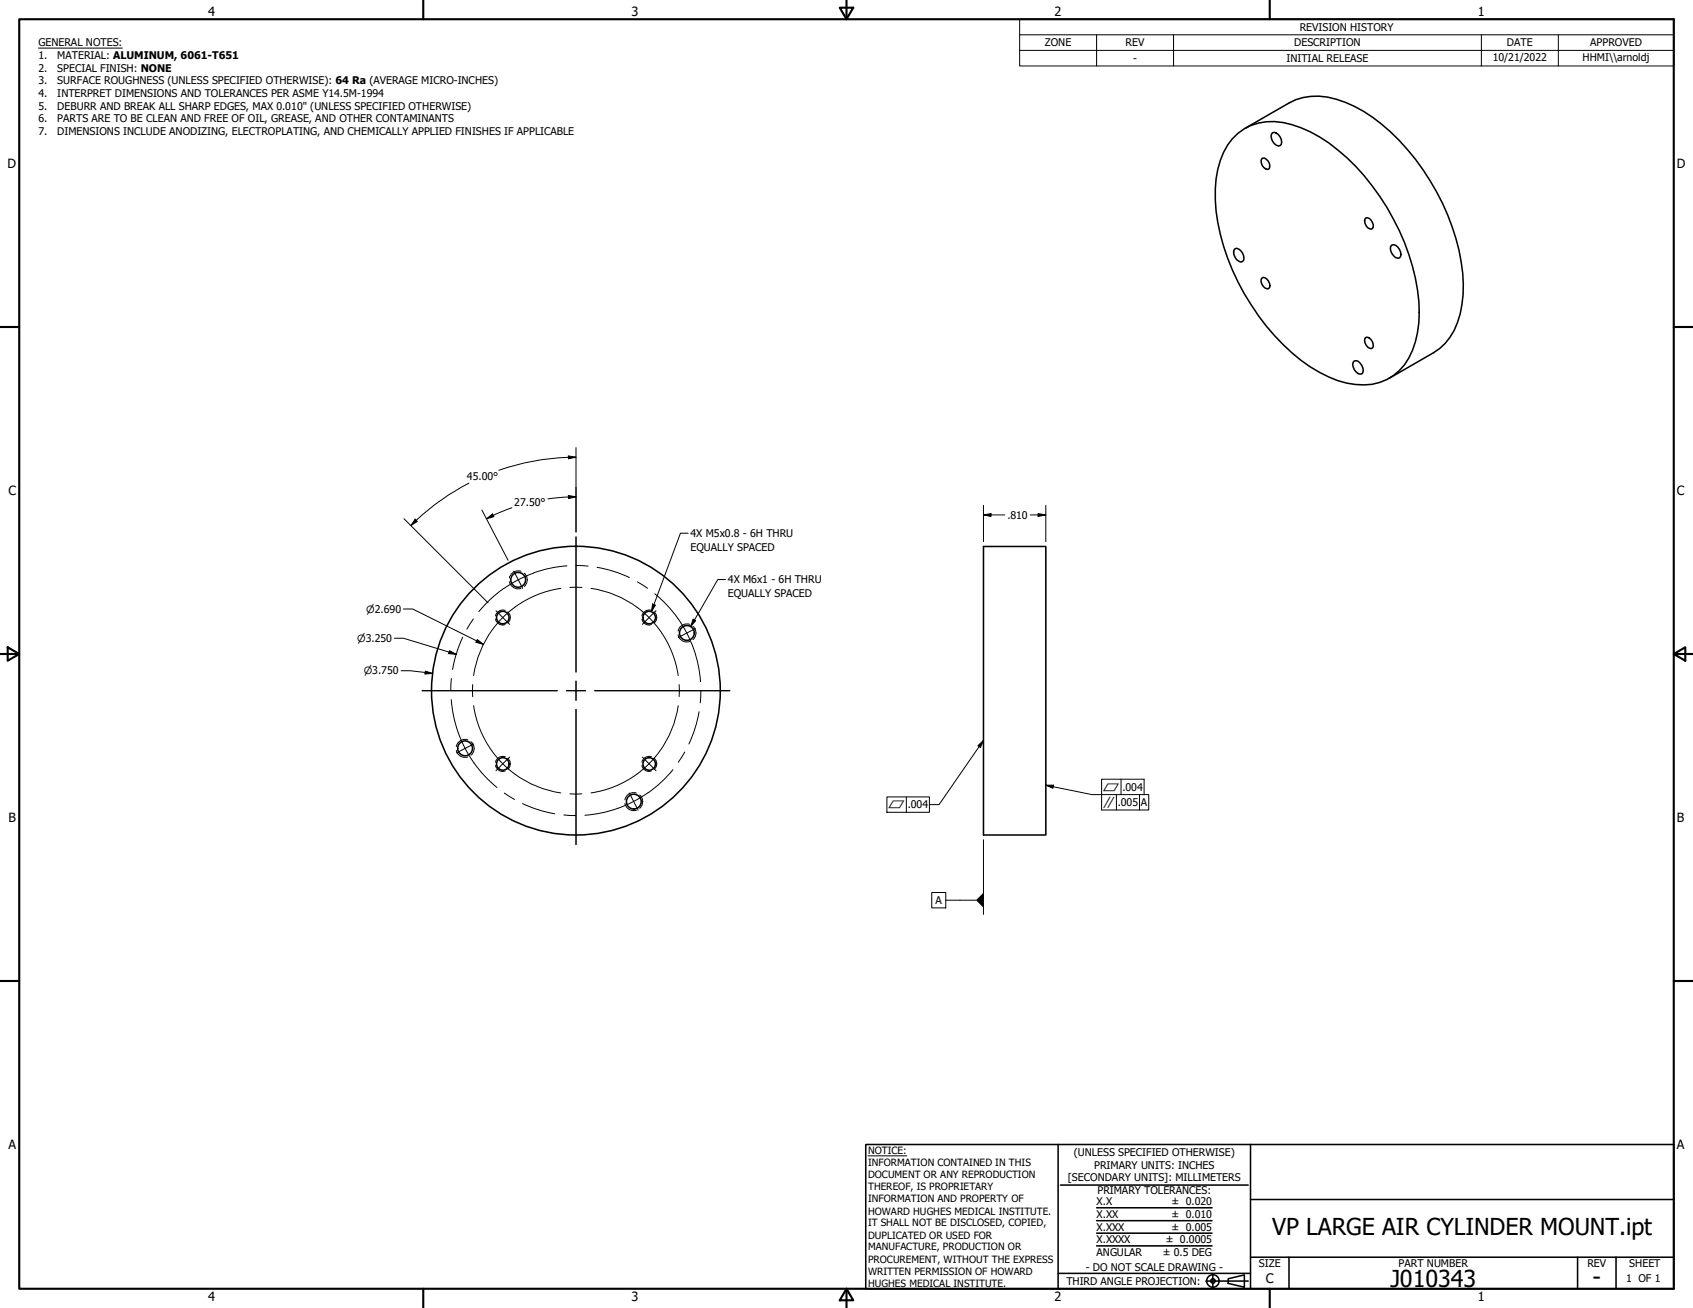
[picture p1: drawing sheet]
<svg xmlns="http://www.w3.org/2000/svg" width="559mm" height="432mm" viewBox="0 0 559 432" stroke-linecap="round" stroke-linejoin="round" font-family="sans-serif">
<!-- layer: Hidden Narrow (ANSI) -->
<g fill="none" stroke="#000" stroke-width=".33">
<path d="M168.1 192a2.94 2.94 0 0 0 3.9 2.2M172 188.6a2.84 2.84 0 0 0-3.9 2.2M173 189.2a2.87 2.87 0 0 1 0 4.4M163.6 204.3a2.37 2.37 0 0 0 3.2 1.9M166.8 201.5a2.4 2.4 0 0 0-3.2 1.8M167.6 202a2.47 2.47 0 0 1 0 3.7M211.9 204.3a2.26 2.26 0 0 0 3.1 1.9M215 201.5a2.37 2.37 0 0 0-3.1 1.8M215.9 202a2.35 2.35 0 0 1 0 3.7M223.8 209.5a2.84 2.84 0 0 0 3.8 2.3M227.6 206.1a2.94 2.94 0 0 0-3.8 2.2M228.7 206.8a2.87 2.87 0 0 1 0 4.3"/>
<path d="M150.6 247.7a2.85 2.85 0 0 0 3.8 2.2M154.4 244.3a2.85 2.85 0 0 0-3.8 2.1M155.4 244.9a2.83 2.83 0 0 1 0 4.4M163.6 252.7a2.37 2.37 0 0 0 3.2 1.8M166.8 249.8a2.4 2.4 0 0 0-3.2 1.9M167.6 250.3a2.47 2.47 0 0 1 0 3.7M211.9 252.7a2.26 2.26 0 0 0 3.1 1.8M215 249.8a2.37 2.37 0 0 0-3.1 1.9M215.9 250.3a2.35 2.35 0 0 1 0 3.7M206.2 265.2a2.94 2.94 0 0 0 3.9 2.3M210.1 261.8a2.84 2.84 0 0 0-3.9 2.2M211.1 262.4a2.87 2.87 0 0 1 0 4.4"/>
</g>
<!-- layer: Visible (ANSI) -->
<g fill="none" stroke="#000" stroke-width=".51">
<path d="M406.8 45.8a18.2 18.2 0 0 1 19.6-4.7 51.3 51.3 0 0 1 23.9 16.9 74 74 0 0 1 18.1 45.1 29.2 29.2 0 0 1-4.9 17.4 17.8 17.8 0 0 1-18.9 6 48.3 48.3 0 0 1-24-15.8 75.1 75.1 0 0 1-19.5-44.7 29.4 29.4 0 0 1 5.7-20.2zM411 42.4l14.5-8.4a20.7 20.7 0 0 1 18.6-.2 57.7 57.7 0 0 1 23.1 18.8 74 74 0 0 1 15.8 41.2 30 30 0 0 1-4.4 17.5l-1.6 2-1.8 1.8-2.1 1.4-14.5 8.3M416.4 52.5l.4-.3a2.5 2.5 0 0 1 2 3.6 2.4 2.4 0 0 1-2.4-3.3zM420.1 43.8a2.91 2.91 0 0 1 2.8 3.8l-.4 .5a2.91 2.91 0 0 1-2.8-3.8zM450.8 71.9a2.45 2.45 0 0 1 2.2 3.5 2.24 2.24 0 0 1-2.5-3.1zM407.7 82.1a2.91 2.91 0 0 1 2.8 3.8l-.4 .5a2.85 2.85 0 0 1-2.8-3.8zM416.5 91.8a1.53 1.53 0 0 1 2.2 1 1.8 1.8 0 0 1 0 2.5 2.51 2.51 0 0 1-2.2-3.5zM459 81.3l.4-.4a2.91 2.91 0 0 1 2.9 3.8l-.4 .5a3 3 0 0 1-2.9-3.9zM447 119.2a2.01 2.01 0 0 1 2.5 1.4 2.2 2.2 0 0 1 0 2.8 2.86 2.86 0 0 1-2.5-4.2zM450.7 111.4a2.43 2.43 0 0 1 2.4 3.3l-.4 .4a2.55 2.55 0 0 1-2-3.7zM324.6 180.4h20.6v95.3h-20.6z"/>
<circle cx="171" cy="191.4" r="2.44"/>
<circle cx="166" cy="203.9" r="2.06"/>
<circle cx="214.3" cy="203.9" r="2.06"/>
<circle cx="226.7" cy="208.9" r="2.44"/>
<circle cx="190.1" cy="228" r="47.7"/>
<circle cx="153.5" cy="247" r="2.44"/>
<circle cx="166" cy="252.2" r="2.06"/>
<circle cx="214.3" cy="252.2" r="2.06"/>
<circle cx="209.2" cy="264.6" r="2.44"/>
</g>
<!-- layer: Border (ANSI) -->
<g fill="none" stroke="#000" stroke-width=".7">
<path d="M6.3 6.3h546.1v419.1h-546.1zM139.7 0v6.3M277.2 2.5h4.4l-2.2 3.8zM279.4 0v6.3M419.1 0v6.3M0 107.9h6.3M552.4 107.9h6.4M0 215.9h6.3M2.5 213.7l3.8 2.2-3.8 2.2zM552.4 215.9l3.9-2.2v4.4zM552.4 215.9h6.4M0 323.8h6.3"/>
<path d="M552.4 323.8h6.4M139.7 425.4v6.4M279.4 425.4l2.2 3.9h-4.4zM279.4 425.4v6.4M419.1 425.4v6.4"/>
</g>
<!-- layer: Title (ANSI) -->
<g fill="none" stroke="#000" stroke-width=".51">
<path d="M285.8 377.8h266.6v47.6h-266.6zM349.2 377.8v47.6M412.7 377.8v47.6M350 391.2h62M361.9 398.7h38.1M412.7 396h139.7M361.9 411.3h38.1M361.9 407.1h38.1M361.9 403h38.1M412.7 415h139.7M425.4 415v10.4M520.7 415v10.4"/>
<path d="M533.4 415v10.4M349.2 420.4h63.5M398 422.9h14M400.3 420.6v4.6M405.4 422.1l5.3-1.2v4l-5.3-1.2z"/>
<circle cx="400.3" cy="422.9" r="2.06"/>
<circle cx="400.3" cy="422.9" r=".73"/>
</g>
<path d="M286.5 381.6h12.8" fill="none" stroke="#000" stroke-width=".33"/>
<!-- layer: Symbol (ANSI) -->
<g fill="none" stroke="#000" stroke-width=".33">
<path d="M12.7 15.9h27.7M336.5 11.5v-5.2h215.9v5.2M336.5 16.6h215.9M361.9 11.5v10.3M387.3 11.5v10.3M488.9 11.5v10.3M514.3 11.5v10.3M552.4 11.5h-215.9v5.1M552.4 11.5v10.3h-215.9v-5.2M227.1 176h-2.5l-9.6 25.9M215.4 199.4l.9 .4-1.3 2.1zM239.5 191.3h-2.6l-8.9 15.5"/>
<path d="M228.8 204.4l.8 .5-1.6 1.9zM322.8 246.2l1.8-1.8-1 2.4zM324.6 244.4l-14.7 21.2h-3.1M345.2 259.2h2.5l-.2 1zM345.2 259.2l15.2 3.1h18.8v5.1h-15.6v-10.2h14v5.1M370 257.2v5.1M292.7 263.1h14.1v5.1h-14.1zM299.1 263.1v5.1M324.6 277.2v24.7M368.5 262.3v5.1M376.1 262.3v5.1M307.5 294.6h4.7v5.1h-4.7z"/>
<path d="M312.2 297.2h9.9"/>
</g>
<!-- layer: Dimension (ANSI) -->
<g fill="none" stroke="#000" stroke-width=".33">
<path d="M154.8 159.5l-4 2.2-5.1 3.3a76.2 76.2 0 0 0-10.1 8.5M187.6 150.5l2.5 .4-2.5 .5zM187.6 151a77.1 77.1 0 0 0-22.9 4.3M190.1 150.9l-2.5 .1M190.1 147.8v27.8M133.3 171.3l27.8 27.7M137 171.4l.7 .7-2.1 1.4zM159.1 168.4l8.6 16.6M160.6 171.3l2-1.6 .4 .9zM168.9 167.6l-4.6 1.8-3.7 1.9M187.6 163.6l2.5 .4-2.5 .6zM187.6 164.1l-6.8 .6"/>
<path d="M190.1 164l-2.5 .1M324.6 170l2.5-.5v1zM324.6 170h7.1M324.6 166.8v12M340 170h5.2M342.6 169.5l2.6 .5-2.6 .5zM345.2 166.8v12M130.2 210.7h3l17.4 5.3M133.2 201h3l23.4 11.7M148.4 214.8l2.2 1.2-2.5-.2zM157.5 211.1l2.1 1.6-2.5-.7zM132.4 221.4h3l7.4 .9"/>
<path d="M140.4 221.6l2.4 .7-2.5 .2z"/>
</g>
<g fill="#000">
<path d="M187.6 150.5l2.5 .4-2.5 .5z" fill-rule="evenodd"/>
<path d="M137 171.4l.7 .7-2.1 1.4z" fill-rule="evenodd"/>
<path d="M160.6 171.3l2-1.6 .4 .9z" fill-rule="evenodd"/>
<path d="M187.6 163.6l2.5 .4-2.5 .6z" fill-rule="evenodd"/>
<path d="M324.6 170l2.5-.5v1z" fill-rule="evenodd"/>
<path d="M342.6 169.5l2.6 .5-2.6 .5z" fill-rule="evenodd"/>
<path d="M148.4 214.8l2.2 1.2-2.5-.2z" fill-rule="evenodd"/>
<path d="M157.5 211.1l2.1 1.6-2.5-.7z" fill-rule="evenodd"/>
<path d="M140.4 221.6l2.4 .7-2.5 .2z" fill-rule="evenodd"/>
</g>
<!-- layer: Symbol (ANSI) -->
<g fill="#000">
<path d="M215.4 199.4l.9 .4-1.3 2.1z" fill-rule="evenodd"/>
<path d="M228.8 204.4l.8 .5-1.6 1.9z" fill-rule="evenodd"/>
<path d="M322.8 246.2l1.8-1.8-1 2.4z" fill-rule="evenodd"/>
<path d="M345.2 259.2h2.5l-.2 1z" fill-rule="evenodd"/>
<path d="M324.6 294.7v5l-2.5-2.5z" fill-rule="evenodd"/>
</g>
<!-- layer: Center Mark (ANSI) -->
<g fill="none" stroke="#000" stroke-width=".33">
<path d="M190.1 177.2v44.7M169.6 188.6l2.9 5.6M163.7 201.6l4.5 4.5M216.5 201.6l-4.5 4.5M229.6 207.5l-5.7 2.9M139.3 228h44.7M186.9 228h6.4M190.1 224.9v6.3M190.1 234.2v44.6M196.3 228h44.6M156.3 245.6l-5.6 2.9M168.2 249.9l-4.5 4.5"/>
<path d="M212 249.9l4.5 4.5M207.7 261.8l2.9 5.7"/>
</g>
<!-- layer: Centerline (ANSI) -->
<g fill="none" stroke="#000" stroke-width=".33">
<path d="M166.2 194.3l-4 3.2-4.2 4.4M185.1 194.2a34.1 34.1 0 0 0-28.8 28.8M187.1 186.8a42 42 0 0 0-20.9 7.5M188.1 193.9h4M190.1 186.7l4 .2M195.1 194.2a34.1 34.1 0 0 1 28.8 28.8M197.1 187.3l4.9 1.2 5.7 2.1M210.4 192.1l3.3 2.1M216.1 196a41.2 41.2 0 0 1 15.1 29M152.7 210.4l-1.9 4.7-1.4 5.9M156.2 204.3l-2.1 3.4M149 231a41.2 41.2 0 0 0 15.1 29"/>
<path d="M149 224l-.2 4M156 226v4M156.3 233a34.1 34.1 0 0 0 9.6 19.1M223.9 233a34.1 34.1 0 0 1-28.8 28.8M224.2 226v4M230.7 235l-1.4 5.9-1.9 4.7M231.3 228l-.2 4M166 252.1a34.1 34.1 0 0 0 19.1 9.7M222.1 254.1l-4.2 4.4-3.9 3.2M226 248.3l-2.1 3.3M166.4 261.8l3.4 2.1M172.5 265.3l4.7 1.9 5.9 1.4"/>
<path d="M186.1 269l4 .2M188.1 262.1h4M213.9 261.7a41.2 41.2 0 0 1-20.8 7.4"/>
</g>
<g font-size="7.7">
<text x="419.9" y="407.6">VP LARGE AIR CYLINDER MOUNT.ipt</text>
<text x="458.9" y="424.8">J010343</text>
<text x="525.7" y="424.4">-</text>
</g>
<text font-size="4.3" x="417.8" y="423.5">C</text>
<g font-size="4.2">
<text x="68.7" y="5.3">4</text>
<text x="208.4" y="5.3">3</text>
<text x="348.1" y="5.3">2</text>
<text x="487.8" y="5.3">1</text>
<text x="2.5" y="55.5">D</text>
<text x="553.5" y="55.5">D</text>
<text x="2.8" y="163.4">C</text>
<text x="553.5" y="163.4">C</text>
<text x="2.9" y="271.4">B</text>
<text x="553.5" y="271.4">B</text>
<text x="2.8" y="379.3">A</text>
<text x="553.5" y="379.3">A</text>
<text x="68.7" y="429.5">4</text>
<text x="208.4" y="429.6">3</text>
<text x="348.1" y="429.6">2</text>
<text x="487.8" y="429.5">1</text>
</g>
<g font-size="3.5">
<text x="429" y="10.2">REVISION HISTORY</text>
<text x="12.7" y="15.3">GENERAL NOTES:</text>
<text x="344.9" y="15.3">ZONE</text>
<text x="371.5" y="15.3">REV</text>
<text x="427.2" y="15.3">DESCRIPTION</text>
<text x="497.4" y="15.3">DATE</text>
<text x="524.9" y="15.3">APPROVED</text>
<text x="12.7" y="19.5">1.</text>
<text x="12.7" y="23.7">2.</text>
<text x="18.9" y="19.5">MATERIAL: ALUMINUM, 6061-T651</text>
<text x="18.9" y="23.7">SPECIAL FINISH: NONE</text>
<text x="374" y="20.3">-</text>
<text x="424.6" y="20.4">INITIAL RELEASE</text>
<text x="492.7" y="20.3">10/21/2022</text>
<text x="522.4" y="20.1">HHMI\\arnoldj</text>
<text x="12.7" y="27.8">3.</text>
<text x="18.9" y="27.8">SURFACE ROUGHNESS (UNLESS SPECIFIED OTHERWISE): 64 Ra (AVERAGE MICRO-INCHES)</text>
<text x="12.7" y="32">4.</text>
<text x="18.9" y="32">INTERPRET DIMENSIONS AND TOLERANCES PER ASME Y14.5M-1994</text>
<text x="12.7" y="36.2">5.</text>
<text x="12.7" y="40.4">6.</text>
<text x="18.9" y="36.2">DEBURR AND BREAK ALL SHARP EDGES, MAX 0.010&quot; (UNLESS SPECIFIED OTHERWISE)</text>
<text x="18.9" y="40.4">PARTS ARE TO BE CLEAN AND FREE OF OIL, GREASE, AND OTHER CONTAMINANTS</text>
<text x="12.7" y="44.6">7.</text>
<text x="18.9" y="44.6">DIMENSIONS INCLUDE ANODIZING, ELECTROPLATING, AND CHEMICALLY APPLIED FINISHES IF APPLICABLE</text>
<text x="154.1" y="158.6">45.00°</text>
<text x="169.7" y="167.1">27.50°</text>
<text x="332.5" y="171.3">.810</text>
<text x="227.9" y="177.3">4X M5x0.8 - 6H THRU</text>
<text x="227.9" y="181.7">EQUALLY SPACED</text>
<text x="240.2" y="192.6">4X M6x1 - 6H THRU</text>
<text x="240.2" y="197">EQUALLY SPACED</text>
<text x="370.5" y="261">.004</text>
<text x="299.6" y="266.9">.004</text>
<text x="368.9" y="266.1">.005</text>
<text x="376.6" y="266.1">A</text>
<text x="308.8" y="298.4">A</text>
<text x="354.5" y="381.6">(UNLESS SPECIFIED OTHERWISE)</text>
<text x="352.5" y="390">[SECONDARY UNITS]: MILLIMETERS</text>
<text x="361.1" y="385.8">PRIMARY UNITS: INCHES</text>
<text x="362.3" y="394.1">PRIMARY TOLERANCES:</text>
<text x="361.9" y="397.9">X.X</text>
<text x="386.7" y="398">± 0.020</text>
<text x="361.9" y="402.1">X.XX</text>
<text x="361.9" y="406.3">X.XXX</text>
<text x="386.7" y="402.1">± 0.010</text>
<text x="386.7" y="406.3">± 0.005</text>
<text x="361.9" y="410.5">X.XXXX</text>
<text x="384.7" y="410.5">± 0.0005</text>
<text x="358.4" y="419.7">- DO NOT SCALE DRAWING -</text>
<text x="361.9" y="414.6">ANGULAR</text>
<text x="383.8" y="414.7">± 0.5 DEG</text>
<text x="415.5" y="418.4">SIZE</text>
<text x="461.6" y="418.3">PART NUMBER</text>
<text x="523.9" y="418.3">REV</text>
<text x="537.8" y="418.4">SHEET</text>
<text x="352" y="424.2">THIRD ANGLE PROJECTION:</text>
<text x="536.7" y="423.2">1 OF 1</text>
</g>
<g font-size="3.3">
<text x="120.8" y="202.2">⌀2.690</text>
<text x="117.9" y="211.9">⌀3.250</text>
<text x="120.1" y="222.6">⌀3.750</text>
<text x="364" y="261">⏥</text>
<text x="293.2" y="266.9">⏥</text>
<text x="364" y="266.8">∥</text>
<text x="286.5" y="381.1">NOTICE:</text>
<text x="286.5" y="385">INFORMATION CONTAINED IN THIS</text>
<text x="286.5" y="389">DOCUMENT OR ANY REPRODUCTION</text>
<text x="286.5" y="392.9">THEREOF, IS PROPRIETARY</text>
<text x="286.5" y="396.9">INFORMATION AND PROPERTY OF</text>
<text x="286.5" y="400.9">HOWARD HUGHES MEDICAL INSTITUTE.</text>
<text x="286.5" y="404.9">IT SHALL NOT BE DISCLOSED, COPIED,</text>
<text x="286.5" y="408.9">DUPLICATED OR USED FOR</text>
<text x="286.5" y="412.8">MANUFACTURE, PRODUCTION OR</text>
<text x="286.5" y="416.8">PROCUREMENT, WITHOUT THE EXPRESS</text>
<text x="286.5" y="420.8">WRITTEN PERMISSION OF HOWARD</text>
<text x="286.5" y="424.8">HUGHES MEDICAL INSTITUTE.</text>
</g>
</svg>
